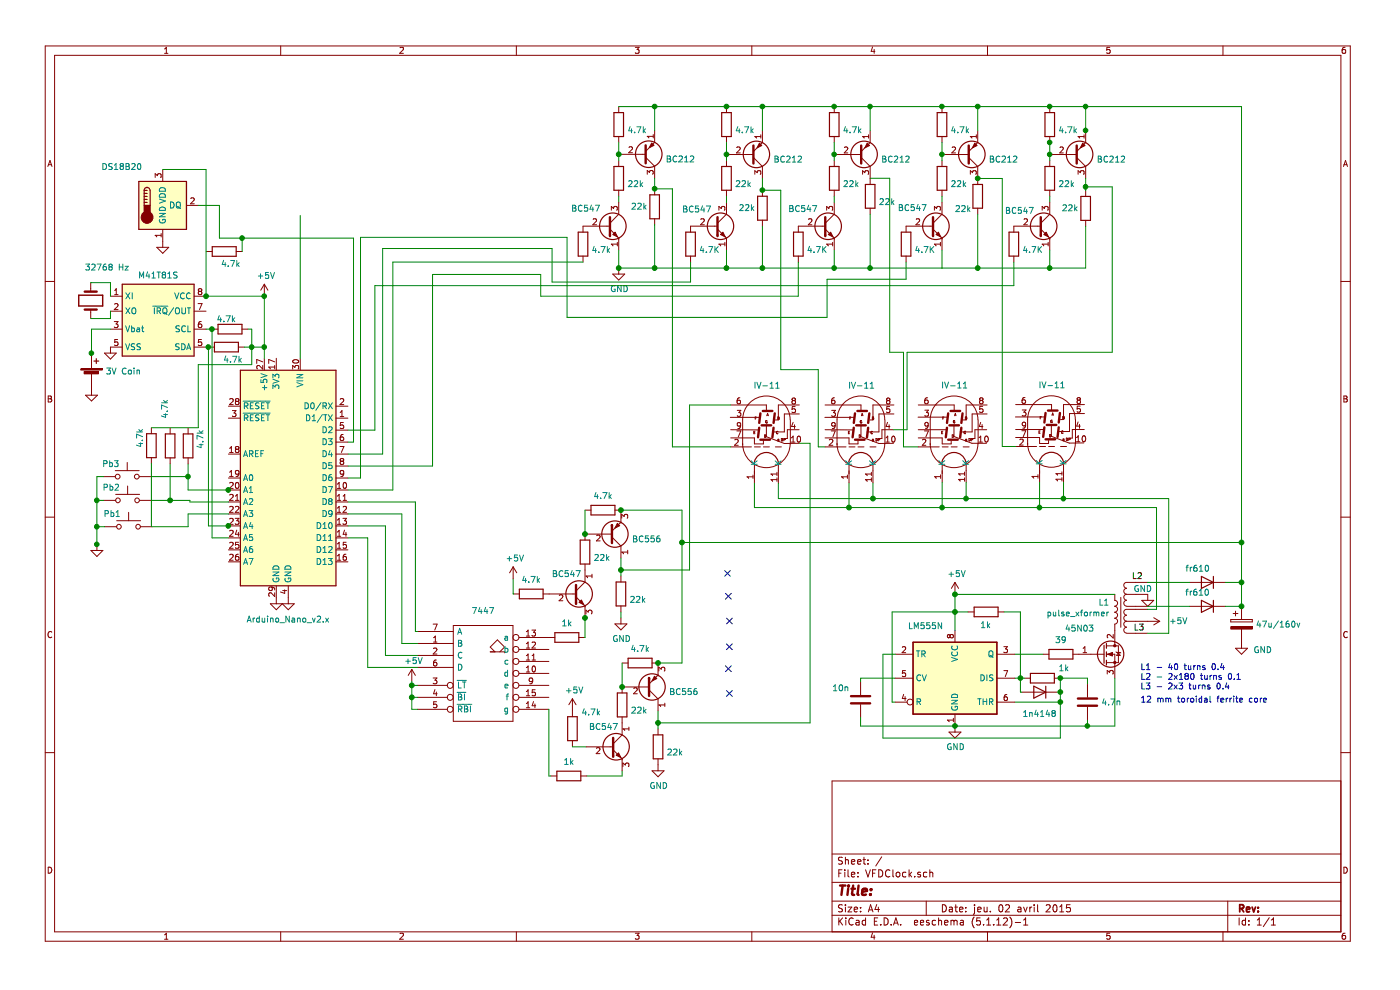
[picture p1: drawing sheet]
EESchema Schematic File Version 4
EELAYER 30 0
EELAYER END
$Descr A4 11693 8268
encoding utf-8
Sheet 1 1
Title ""
Date "jeu. 02 avril 2015"
Rev ""
Comp ""
Comment1 ""
Comment2 ""
Comment3 ""
Comment4 ""
$EndDescr
Wire Wire Line
	1924 4404 1925 4404
Connection ~ 1924 4404
Wire Wire Line
	1924 4104 1925 4104
Connection ~ 1924 4104
Wire Wire Line
	825  4559 825  4560
Connection ~ 825  4559
Wire Wire Line
	780  2961 780  2962
Connection ~ 780  2961
Wire Wire Line
	8488 2396 8488 2200
Wire Wire Line
	3149 2396 8488 2396
Wire Wire Line
	3149 3604 3149 2396
Wire Wire Line
	2924 3604 3149 3604
$Comp
L Device:R R?
U 1 1
P 8788 1500
F 0 "R?" H 8858 1546 50  0001 L CNN
F 1 "22k" H 8858 1455 50  0000 L CNN
F 2 "" V 8718 1500 50  0001 C CNN
F 3 "~" H 8788 1500 50  0001 C CNN
	1    8788 1500
	1    0    0    -1  
$EndComp
$Comp
L Device:R R?
U 1 1
P 8488 2050
F 0 "R?" H 8558 2096 50  0001 L CNN
F 1 "4.7K" H 8558 2005 50  0000 L CNN
F 2 "" V 8418 2050 50  0001 C CNN
F 3 "~" H 8488 2050 50  0001 C CNN
	1    8488 2050
	1    0    0    -1  
$EndComp
Wire Wire Line
	8788 2250 8187 2250
Wire Wire Line
	8788 2100 8788 2250
Wire Wire Line
	8788 1650 8788 1700
$Comp
L Transistor_BJT:MPSA42 Q?
U 1 1
P 8688 1900
F 0 "Q?" H 8879 1946 50  0001 L CNN
F 1 "BC547" H 8412 2031 50  0000 L CNN
F 2 "Package_TO_SOT_THT:TO-92_Inline" H 8888 1825 50  0001 L CIN
F 3 "http://www.onsemi.com/pub_link/Collateral/MPSA42-D.PDF" H 8688 1900 50  0001 L CNN
	1    8688 1900
	1    0    0    -1  
$EndComp
Wire Wire Line
	2524 3004 2524 1810
Wire Wire Line
	1281 3883 1281 4411
Wire Wire Line
	2119 2910 2119 3056
Connection ~ 2119 2910
Wire Wire Line
	2119 2760 2119 2910
Wire Wire Line
	1672 3056 2119 3056
Wire Wire Line
	1672 3583 1672 3056
$Comp
L Device:R R?
U 1 1
P 1281 3733
F 0 "R?" V 1488 3733 50  0001 C CNN
F 1 "4.7k" V 1373 3670 50  0000 C CNN
F 2 "" V 1211 3733 50  0001 C CNN
F 3 "~" H 1281 3733 50  0001 C CNN
	1    1281 3733
	-1   0    0    1   
$EndComp
Wire Wire Line
	1438 4191 1282 4191
Connection ~ 1438 4191
Wire Wire Line
	1438 3885 1438 4191
Connection ~ 1587 3993
Wire Wire Line
	1587 3993 1587 3886
$Comp
L Device:R R?
U 1 1
P 1587 3735
F 0 "R?" V 1794 3735 50  0001 C CNN
F 1 "4.7k" V 1480 3680 50  0000 C CNN
F 2 "" V 1517 3735 50  0001 C CNN
F 3 "~" H 1587 3735 50  0001 C CNN
	1    1587 3735
	-1   0    0    1   
$EndComp
$Comp
L Device:R R?
U 1 1
P 1438 3735
F 0 "R?" V 1645 3735 50  0001 C CNN
F 1 "4.7k" V 1479 3427 50  0000 C CNN
F 2 "" V 1368 3735 50  0001 C CNN
F 3 "~" H 1438 3735 50  0001 C CNN
	1    1438 3735
	-1   0    0    1   
$EndComp
Wire Wire Line
	1587 4104 1924 4104
Wire Wire Line
	1757 4404 1924 4404
Wire Wire Line
	825  4411 825  4559
$Comp
L power:GND #PWR?
U 1 1
P 825 4559
F 0 "#PWR?" H 825 4309 50  0001 C CNN
F 1 "GND" H 830 4386 50  0001 C CNN
F 2 "" H 825 4559 50  0001 C CNN
F 3 "" H 825 4559 50  0001 C CNN
	1    825  4559
	1    0    0    -1  
$EndComp
Wire Wire Line
	825  4191 825  4411
Connection ~ 825  4191
Wire Wire Line
	825  4191 882  4191
Connection ~ 825  4411
Wire Wire Line
	825  3993 825  4191
Wire Wire Line
	890  4411 825  4411
Wire Wire Line
	879  3993 825  3993
Wire Wire Line
	1587 4411 1290 4411
Wire Wire Line
	1587 4304 1587 4411
Wire Wire Line
	1924 4304 1587 4304
Wire Wire Line
	1603 4191 1438 4191
Wire Wire Line
	1603 4204 1603 4191
Wire Wire Line
	1924 4204 1603 4204
Wire Wire Line
	1587 3993 1279 3993
Wire Wire Line
	1587 4104 1587 3993
$Comp
L Switch:SW_Push SW?
U 1 1
P 1090 4411
F 0 "SW?" H 1090 4696 50  0001 C CNN
F 1 "Pb1" H 953 4520 50  0000 C CNN
F 2 "" H 1090 4611 50  0001 C CNN
F 3 "~" H 1090 4611 50  0001 C CNN
	1    1090 4411
	1    0    0    -1  
$EndComp
$Comp
L Switch:SW_Push SW?
U 1 1
P 1082 4191
F 0 "SW?" H 1082 4476 50  0001 C CNN
F 1 "Pb2" H 945 4300 50  0000 C CNN
F 2 "" H 1082 4391 50  0001 C CNN
F 3 "~" H 1082 4391 50  0001 C CNN
	1    1082 4191
	1    0    0    -1  
$EndComp
$Comp
L Switch:SW_Push SW?
U 1 1
P 1079 3993
F 0 "SW?" H 1079 4278 50  0001 C CNN
F 1 "Pb3" H 942 4102 50  0000 C CNN
F 2 "" H 1079 4193 50  0001 C CNN
F 3 "~" H 1079 4193 50  0001 C CNN
	1    1079 3993
	1    0    0    -1  
$EndComp
Wire Wire Line
	780  2760 780  2961
Wire Wire Line
	780  2760 938  2760
$Comp
L power:GND #PWR?
U 1 1
P 780 3261
F 0 "#PWR?" H 780 3011 50  0001 C CNN
F 1 "GND" H 785 3088 50  0001 C CNN
F 2 "" H 780 3261 50  0001 C CNN
F 3 "" H 780 3261 50  0001 C CNN
	1    780  3261
	1    0    0    -1  
$EndComp
$Comp
L Device:Battery_Cell BT?
U 1 1
P 780 3161
F 0 "BT?" H 898 3257 50  0001 L CNN
F 1 "3V Coin" H 898 3211 50  0000 L CNN
F 2 "" V 780 3221 50  0001 C CNN
F 3 "~" V 780 3221 50  0001 C CNN
	1    780  3161
	1    0    0    -1  
$EndComp
Wire Wire Line
	938  2671 774  2671
Wire Wire Line
	938  2610 938  2671
Wire Wire Line
	938  2371 774  2371
Wire Wire Line
	938  2485 938  2371
$Comp
L Device:Crystal Y?
U 1 1
P 774 2521
F 0 "Y?" V 728 2652 50  0001 L CNN
F 1 "32768 Hz" V 496 2470 50  0000 L CNN
F 2 "" H 774 2521 50  0001 C CNN
F 3 "~" H 774 2521 50  0001 C CNN
	1    774  2521
	0    1    1    0   
$EndComp
Wire Wire Line
	2087 2760 2119 2760
Wire Wire Line
	2057 2910 2119 2910
Connection ~ 1757 2910
$Comp
L Device:R R?
U 1 1
P 1907 2910
F 0 "R?" V 2114 2910 50  0001 C CNN
F 1 "4.7k" V 1800 2855 50  0000 C CNN
F 2 "" V 1837 2910 50  0001 C CNN
F 3 "~" H 1907 2910 50  0001 C CNN
	1    1907 2910
	0    -1   -1   0   
$EndComp
Connection ~ 1787 2760
$Comp
L Device:R R?
U 1 1
P 1937 2760
F 0 "R?" V 2144 2760 50  0001 C CNN
F 1 "4.7k" V 2018 2790 50  0000 C CNN
F 2 "" V 1867 2760 50  0001 C CNN
F 3 "~" H 1937 2760 50  0001 C CNN
	1    1937 2760
	0    -1   -1   0   
$EndComp
Wire Wire Line
	2039 2000 1850 2000
Connection ~ 2039 2000
Wire Wire Line
	2039 2111 2039 2000
$Comp
L Device:R R?
U 1 1
P 1889 2111
F 0 "R?" V 2096 2111 50  0001 C CNN
F 1 "4.7k" V 1782 2056 50  0000 C CNN
F 2 "" V 1819 2111 50  0001 C CNN
F 3 "~" H 1889 2111 50  0001 C CNN
	1    1889 2111
	0    -1   -1   0   
$EndComp
Wire Wire Line
	1850 1726 1675 1726
Wire Wire Line
	1850 2000 1850 1726
Wire Wire Line
	2970 3704 2970 2000
Wire Wire Line
	2924 3704 2970 3704
$Comp
L power:GND #PWR?
U 1 1
P 938 2910
F 0 "#PWR?" H 938 2660 50  0001 C CNN
F 1 "GND" H 943 2737 50  0001 C CNN
F 2 "" H 938 2910 50  0001 C CNN
F 3 "" H 938 2910 50  0001 C CNN
	1    938  2910
	1    0    0    -1  
$EndComp
$Comp
L power:GND #PWR?
U 1 1
P 1375 2026
F 0 "#PWR?" H 1375 1776 50  0001 C CNN
F 1 "GND" H 1380 1853 50  0001 C CNN
F 2 "" H 1375 2026 50  0001 C CNN
F 3 "" H 1375 2026 50  0001 C CNN
	1    1375 2026
	1    0    0    -1  
$EndComp
Connection ~ 1738 2485
Wire Wire Line
	1375 1426 1738 1426
Wire Wire Line
	2224 2485 1738 2485
Wire Wire Line
	1787 2760 1738 2760
Wire Wire Line
	1787 4504 1787 2760
Wire Wire Line
	1924 4504 1787 4504
Wire Wire Line
	1757 2910 1738 2910
Wire Wire Line
	1757 4404 1757 2910
$Comp
L power:GND #PWR?
U 1 1
P 2324 5004
F 0 "#PWR?" H 2324 4754 50  0001 C CNN
F 1 "GND" H 2329 4831 50  0001 C CNN
F 2 "" H 2324 5004 50  0001 C CNN
F 3 "" H 2324 5004 50  0001 C CNN
	1    2324 5004
	1    0    0    -1  
$EndComp
$Comp
L power:GND #PWR?
U 1 1
P 2424 5004
F 0 "#PWR?" H 2424 4754 50  0001 C CNN
F 1 "GND" H 2429 4831 50  0001 C CNN
F 2 "" H 2424 5004 50  0001 C CNN
F 3 "" H 2424 5004 50  0001 C CNN
	1    2424 5004
	1    0    0    -1  
$EndComp
Wire Wire Line
	7587 2343 7587 2200
Wire Wire Line
	6927 2343 7587 2343
Wire Wire Line
	6927 2661 6927 2343
Wire Wire Line
	4754 2661 6927 2661
Wire Wire Line
	4754 1992 4754 2661
Wire Wire Line
	3028 1992 4754 1992
Wire Wire Line
	3028 4004 3028 1992
Wire Wire Line
	2924 4004 3028 4004
Wire Wire Line
	6687 2484 6687 2200
Wire Wire Line
	4534 2484 6687 2484
Wire Wire Line
	4534 2303 4534 2484
Wire Wire Line
	3631 2303 4534 2303
Wire Wire Line
	3631 3904 3631 2303
Wire Wire Line
	2925 3904 3631 3904
Wire Wire Line
	5787 2367 5787 2200
Wire Wire Line
	4630 2367 5787 2367
Wire Wire Line
	4630 2086 4630 2367
Wire Wire Line
	3213 2086 4630 2086
Wire Wire Line
	3213 3804 3213 2086
Wire Wire Line
	2925 3804 3213 3804
Wire Wire Line
	3298 2200 4887 2200
Wire Wire Line
	3298 4104 3298 2200
Wire Wire Line
	2925 4104 3298 4104
Wire Wire Line
	2925 4504 3088 4504
Wire Wire Line
	2924 4404 3237 4404
$Comp
L Timer_RTC:M41T81S U?
U 1 1
P 1338 2685
F 0 "U?" H 1338 3152 50  0001 C CNN
F 1 "M41T81S" H 1338 3061 50  0000 C CNN
F 2 "Package_DFN_QFN:QFN-16-1EP_3x3mm_P0.5mm_EP1.8x1.8mm" H 1338 1985 50  0001 C CNN
F 3 "http://www.st.com/resource/en/datasheet/m41t62.pdf" H 1338 2685 50  0001 C CNN
	1    1338 2685
	1    0    0    -1  
$EndComp
$Comp
L Sensor_Temperature:DS18B20 U?
U 1 1
P 1375 1726
F 0 "U?" H 1145 1772 50  0001 R CNN
F 1 "DS18B20" H 1206 2050 50  0000 R CNN
F 2 "Package_TO_SOT_THT:TO-92_Inline" H 375 1476 50  0001 C CNN
F 3 "http://datasheets.maximintegrated.com/en/ds/DS18B20.pdf" H 1225 1976 50  0001 C CNN
	1    1375 1726
	1    0    0    -1  
$EndComp
Connection ~ 8187 900 
Wire Wire Line
	8187 900  8788 900 
Wire Wire Line
	5205 4773 5205 4823
Connection ~ 5205 4773
Connection ~ 5205 4273
$Comp
L Device:R R?
U 1 1
P 7587 2050
F 0 "R?" H 7657 2096 50  0001 L CNN
F 1 "4.7K" H 7657 2005 50  0000 L CNN
F 2 "" V 7517 2050 50  0001 C CNN
F 3 "~" H 7587 2050 50  0001 C CNN
	1    7587 2050
	1    0    0    -1  
$EndComp
$Comp
L Device:R R?
U 1 1
P 6687 2050
F 0 "R?" H 6757 2096 50  0001 L CNN
F 1 "4.7K" H 6757 2005 50  0000 L CNN
F 2 "" V 6617 2050 50  0001 C CNN
F 3 "~" H 6687 2050 50  0001 C CNN
	1    6687 2050
	1    0    0    -1  
$EndComp
Wire Wire Line
	5205 5123 5205 5173
Wire Wire Line
	5205 4673 5205 4773
Connection ~ 4905 4473
Wire Wire Line
	4905 4273 4905 4473
$Comp
L Device:R R?
U 1 1
P 5055 4273
F 0 "R?" V 5262 4273 50  0001 C CNN
F 1 "4.7k" V 5171 4273 50  0000 C CNN
F 2 "" V 4985 4273 50  0001 C CNN
F 3 "~" H 5055 4273 50  0001 C CNN
	1    5055 4273
	0    -1   -1   0   
$EndComp
$Comp
L Device:R R?
U 1 1
P 5205 4973
F 0 "R?" H 5275 5019 50  0001 L CNN
F 1 "22k" H 5275 4928 50  0000 L CNN
F 2 "" V 5135 4973 50  0001 C CNN
F 3 "~" H 5205 4973 50  0001 C CNN
	1    5205 4973
	1    0    0    -1  
$EndComp
$Comp
L Device:R R?
U 1 1
P 4905 4623
F 0 "R?" H 4975 4669 50  0001 L CNN
F 1 "22k" H 4975 4578 50  0000 L CNN
F 2 "" V 4835 4623 50  0001 C CNN
F 3 "~" H 4905 4623 50  0001 C CNN
	1    4905 4623
	1    0    0    -1  
$EndComp
$Comp
L Transistor_BJT:BC546 Q?
U 1 1
P 4805 4973
F 0 "Q?" H 4996 5019 50  0001 L CNN
F 1 "BC547" H 4626 5142 50  0000 L CNN
F 2 "Package_TO_SOT_THT:TO-92_Inline" H 5005 4898 50  0001 L CIN
F 3 "https://www.onsemi.com/pub/Collateral/BC550-D.pdf" H 4805 4973 50  0001 L CNN
	1    4805 4973
	1    0    0    -1  
$EndComp
$Comp
L Transistor_BJT:BC556 Q?
U 1 1
P 5105 4473
F 0 "Q?" H 5296 4427 50  0001 L CNN
F 1 "BC556" H 5296 4518 50  0000 L CNN
F 2 "Package_TO_SOT_THT:TO-92_Inline" H 5305 4398 50  0001 L CIN
F 3 "https://www.onsemi.com/pub/Collateral/BC556BTA-D.pdf" H 5105 4473 50  0001 L CNN
	1    5105 4473
	1    0    0    1   
$EndComp
$Comp
L Device:R R?
U 1 1
P 5787 2050
F 0 "R?" H 5857 2096 50  0001 L CNN
F 1 "4.7K" H 5857 2005 50  0000 L CNN
F 2 "" V 5717 2050 50  0001 C CNN
F 3 "~" H 5787 2050 50  0001 C CNN
	1    5787 2050
	1    0    0    -1  
$EndComp
$Comp
L Device:R R?
U 1 1
P 4887 2050
F 0 "R?" H 4957 2096 50  0001 L CNN
F 1 "4.7k" H 4957 2005 50  0000 L CNN
F 2 "" V 4817 2050 50  0001 C CNN
F 3 "~" H 4887 2050 50  0001 C CNN
	1    4887 2050
	1    0    0    -1  
$EndComp
Connection ~ 6987 2250
Wire Wire Line
	6987 2100 6987 2250
Connection ~ 6087 2250
Wire Wire Line
	6087 2100 6087 2250
Connection ~ 5187 2250
Wire Wire Line
	5187 2100 5187 2250
Wire Wire Line
	7887 2250 7287 2250
Connection ~ 7887 900 
Connection ~ 7287 900 
Wire Wire Line
	7287 900  7887 900 
Connection ~ 6987 900 
Connection ~ 6387 900 
Wire Wire Line
	6387 900  6987 900 
Connection ~ 6087 900 
Connection ~ 5487 900 
Wire Wire Line
	5487 900  6087 900 
$Comp
L Device:R R?
U 1 1
P 8187 1650
F 0 "R?" H 8257 1696 50  0001 L CNN
F 1 "22k" H 7993 1547 50  0000 L CNN
F 2 "" V 8117 1650 50  0001 C CNN
F 3 "~" H 8187 1650 50  0001 C CNN
	1    8187 1650
	1    0    0    -1  
$EndComp
Wire Wire Line
	7887 1650 7887 1700
Wire Wire Line
	8187 900  8187 1100
Wire Wire Line
	7887 900  8187 900 
Wire Wire Line
	7887 1300 7887 1350
Connection ~ 7887 1300
Wire Wire Line
	7887 1200 7887 1300
$Comp
L Transistor_BJT:MPSA92 Q?
U 1 1
P 8087 1300
F 0 "Q?" H 8278 1254 50  0001 L CNN
F 1 "BC212" H 8278 1345 50  0000 L CNN
F 2 "Package_TO_SOT_THT:TO-92_Inline" H 8287 1225 50  0001 L CIN
F 3 "http://www.onsemi.com/pub_link/Collateral/MPSA92-D.PDF" H 8087 1300 50  0001 L CNN
	1    8087 1300
	1    0    0    1   
$EndComp
$Comp
L Device:R R?
U 1 1
P 7887 1050
F 0 "R?" H 7957 1096 50  0001 L CNN
F 1 "4.7k" H 7957 1005 50  0000 L CNN
F 2 "" V 7817 1050 50  0001 C CNN
F 3 "~" H 7887 1050 50  0001 C CNN
	1    7887 1050
	1    0    0    -1  
$EndComp
$Comp
L Device:R R?
U 1 1
P 7887 1500
F 0 "R?" H 7957 1546 50  0001 L CNN
F 1 "22k" H 7957 1455 50  0000 L CNN
F 2 "" V 7817 1500 50  0001 C CNN
F 3 "~" H 7887 1500 50  0001 C CNN
	1    7887 1500
	1    0    0    -1  
$EndComp
$Comp
L Transistor_BJT:MPSA42 Q?
U 1 1
P 7787 1900
F 0 "Q?" H 7978 1946 50  0001 L CNN
F 1 "BC547" H 7517 2055 50  0000 L CNN
F 2 "Package_TO_SOT_THT:TO-92_Inline" H 7987 1825 50  0001 L CIN
F 3 "http://www.onsemi.com/pub_link/Collateral/MPSA42-D.PDF" H 7787 1900 50  0001 L CNN
	1    7787 1900
	1    0    0    -1  
$EndComp
$Comp
L Device:R R?
U 1 1
P 7287 1650
F 0 "R?" H 7357 1696 50  0001 L CNN
F 1 "22k" H 7357 1605 50  0000 L CNN
F 2 "" V 7217 1650 50  0001 C CNN
F 3 "~" H 7287 1650 50  0001 C CNN
	1    7287 1650
	1    0    0    -1  
$EndComp
Wire Wire Line
	6987 1650 6987 1700
Wire Wire Line
	7287 900  7287 1100
Wire Wire Line
	6987 900  7287 900 
Wire Wire Line
	6987 1300 6987 1350
Connection ~ 6987 1300
Wire Wire Line
	6987 1200 6987 1300
$Comp
L Transistor_BJT:MPSA92 Q?
U 1 1
P 7187 1300
F 0 "Q?" H 7378 1254 50  0001 L CNN
F 1 "BC212" H 7378 1345 50  0000 L CNN
F 2 "Package_TO_SOT_THT:TO-92_Inline" H 7387 1225 50  0001 L CIN
F 3 "http://www.onsemi.com/pub_link/Collateral/MPSA92-D.PDF" H 7187 1300 50  0001 L CNN
	1    7187 1300
	1    0    0    1   
$EndComp
$Comp
L Device:R R?
U 1 1
P 6987 1050
F 0 "R?" H 7057 1096 50  0001 L CNN
F 1 "4.7k" H 7057 1005 50  0000 L CNN
F 2 "" V 6917 1050 50  0001 C CNN
F 3 "~" H 6987 1050 50  0001 C CNN
	1    6987 1050
	1    0    0    -1  
$EndComp
$Comp
L Device:R R?
U 1 1
P 6987 1500
F 0 "R?" H 7057 1546 50  0001 L CNN
F 1 "22k" H 7057 1455 50  0000 L CNN
F 2 "" V 6917 1500 50  0001 C CNN
F 3 "~" H 6987 1500 50  0001 C CNN
	1    6987 1500
	1    0    0    -1  
$EndComp
$Comp
L Transistor_BJT:MPSA42 Q?
U 1 1
P 6887 1900
F 0 "Q?" H 7078 1946 50  0001 L CNN
F 1 "BC547" H 6602 2047 50  0000 L CNN
F 2 "Package_TO_SOT_THT:TO-92_Inline" H 7087 1825 50  0001 L CIN
F 3 "http://www.onsemi.com/pub_link/Collateral/MPSA42-D.PDF" H 6887 1900 50  0001 L CNN
	1    6887 1900
	1    0    0    -1  
$EndComp
Wire Wire Line
	6087 1650 6087 1700
Wire Wire Line
	6387 900  6387 1100
Wire Wire Line
	6087 900  6387 900 
Wire Wire Line
	6087 1300 6087 1350
Connection ~ 6087 1300
Wire Wire Line
	6087 1200 6087 1300
$Comp
L Transistor_BJT:MPSA92 Q?
U 1 1
P 6287 1300
F 0 "Q?" H 6478 1254 50  0001 L CNN
F 1 "BC212" H 6478 1345 50  0000 L CNN
F 2 "Package_TO_SOT_THT:TO-92_Inline" H 6487 1225 50  0001 L CIN
F 3 "http://www.onsemi.com/pub_link/Collateral/MPSA92-D.PDF" H 6287 1300 50  0001 L CNN
	1    6287 1300
	1    0    0    1   
$EndComp
$Comp
L Device:R R?
U 1 1
P 6087 1050
F 0 "R?" H 6157 1096 50  0001 L CNN
F 1 "4.7k" H 6157 1005 50  0000 L CNN
F 2 "" V 6017 1050 50  0001 C CNN
F 3 "~" H 6087 1050 50  0001 C CNN
	1    6087 1050
	1    0    0    -1  
$EndComp
$Comp
L Device:R R?
U 1 1
P 6087 1500
F 0 "R?" H 6157 1546 50  0001 L CNN
F 1 "22k" H 6157 1455 50  0000 L CNN
F 2 "" V 6017 1500 50  0001 C CNN
F 3 "~" H 6087 1500 50  0001 C CNN
	1    6087 1500
	1    0    0    -1  
$EndComp
$Comp
L Transistor_BJT:MPSA42 Q?
U 1 1
P 5987 1900
F 0 "Q?" H 6178 1946 50  0001 L CNN
F 1 "BC547" H 5715 2043 50  0000 L CNN
F 2 "Package_TO_SOT_THT:TO-92_Inline" H 6187 1825 50  0001 L CIN
F 3 "http://www.onsemi.com/pub_link/Collateral/MPSA42-D.PDF" H 5987 1900 50  0001 L CNN
	1    5987 1900
	1    0    0    -1  
$EndComp
$Comp
L power:GND #PWR?
U 1 1
P 5187 2250
F 0 "#PWR?" H 5187 2000 50  0001 C CNN
F 1 "GND" H 5192 2077 50  0000 C CNN
F 2 "" H 5187 2250 50  0001 C CNN
F 3 "" H 5187 2250 50  0001 C CNN
	1    5187 2250
	1    0    0    -1  
$EndComp
Wire Wire Line
	5187 1650 5187 1700
Wire Wire Line
	5487 900  5487 1099
Wire Wire Line
	5187 900  5487 900 
Wire Wire Line
	5187 1299 5187 1350
Connection ~ 5187 1299
Wire Wire Line
	5187 1200 5187 1299
$Comp
L Transistor_BJT:MPSA92 Q?
U 1 1
P 5387 1299
F 0 "Q?" H 5578 1253 50  0001 L CNN
F 1 "BC212" H 5578 1344 50  0000 L CNN
F 2 "Package_TO_SOT_THT:TO-92_Inline" H 5587 1224 50  0001 L CIN
F 3 "http://www.onsemi.com/pub_link/Collateral/MPSA92-D.PDF" H 5387 1299 50  0001 L CNN
	1    5387 1299
	1    0    0    1   
$EndComp
$Comp
L Device:R R?
U 1 1
P 5187 1050
F 0 "R?" H 5257 1096 50  0001 L CNN
F 1 "4.7k" H 5257 1005 50  0000 L CNN
F 2 "" V 5117 1050 50  0001 C CNN
F 3 "~" H 5187 1050 50  0001 C CNN
	1    5187 1050
	1    0    0    -1  
$EndComp
$Comp
L Device:R R?
U 1 1
P 5187 1500
F 0 "R?" H 5257 1546 50  0001 L CNN
F 1 "22k" H 5257 1455 50  0000 L CNN
F 2 "" V 5117 1500 50  0001 C CNN
F 3 "~" H 5187 1500 50  0001 C CNN
	1    5187 1500
	1    0    0    -1  
$EndComp
$Comp
L Transistor_BJT:MPSA42 Q?
U 1 1
P 5087 1900
F 0 "Q?" H 5278 1946 50  0001 L CNN
F 1 "BC547" H 4787 2050 50  0000 L CNN
F 2 "Package_TO_SOT_THT:TO-92_Inline" H 5287 1825 50  0001 L CIN
F 3 "http://www.onsemi.com/pub_link/Collateral/MPSA42-D.PDF" H 5087 1900 50  0001 L CNN
	1    5087 1900
	1    0    0    -1  
$EndComp
$Comp
L MCU_Module:Arduino_Nano_v2.x A?
U 1 1
P 2424 4004
F 0 "A?" H 2424 2915 50  0001 C CNN
F 1 "Arduino_Nano_v2.x" H 2424 2824 50  0000 C CNN
F 2 "Module:Arduino_Nano" H 2424 4004 50  0001 C CIN
F 3 "https://www.arduino.cc/en/uploads/Main/ArduinoNanoManual23.pdf" H 2424 4004 50  0001 C CNN
	1    2424 4004
	-1   0    0    -1  
$EndComp
Wire Wire Line
	1281 3583 1672 3583
Wire Wire Line
	2039 2000 2970 2000
Wire Wire Line
	1738 1426 1738 2485
Wire Wire Line
	2119 2910 2224 2910
Wire Wire Line
	2224 2485 2224 2910
Connection ~ 2224 2910
Wire Wire Line
	2224 2910 2224 3003
Wire Wire Line
	3503 5587 3088 5587
Wire Wire Line
	3088 4504 3088 5587
Wire Wire Line
	3237 5487 3503 5487
Wire Wire Line
	3237 4404 3237 5487
Wire Wire Line
	3374 4304 3374 5387
Wire Wire Line
	3374 5387 3503 5387
Wire Wire Line
	2924 4304 3374 4304
Wire Wire Line
	3487 4204 3487 5287
Wire Wire Line
	3487 5287 3503 5287
Wire Wire Line
	2924 4204 3487 4204
$Comp
L Transistor_BJT:MPSA92 Q?
U 1 1
P 8988 1300
F 0 "Q?" H 9179 1254 50  0001 L CNN
F 1 "BC212" H 9179 1345 50  0000 L CNN
F 2 "Package_TO_SOT_THT:TO-92_Inline" H 9188 1225 50  0001 L CIN
F 3 "http://www.onsemi.com/pub_link/Collateral/MPSA92-D.PDF" H 8988 1300 50  0001 L CNN
	1    8988 1300
	1    0    0    1   
$EndComp
$Comp
L Device:R R?
U 1 1
P 8788 1050
F 0 "R?" H 8858 1096 50  0001 L CNN
F 1 "4.7k" H 8858 1005 50  0000 L CNN
F 2 "" V 8718 1050 50  0001 C CNN
F 3 "~" H 8788 1050 50  0001 C CNN
	1    8788 1050
	1    0    0    -1  
$EndComp
Wire Wire Line
	8788 1197 8788 1200
Connection ~ 8788 900 
Wire Wire Line
	8788 900  9088 900 
Connection ~ 8788 1200
Wire Wire Line
	8788 1200 8788 1300
Connection ~ 8788 1300
Wire Wire Line
	8788 1300 8788 1350
Wire Wire Line
	9088 1101 9088 1100
Connection ~ 9088 900 
Wire Wire Line
	9088 900  10391 900 
Connection ~ 9088 1100
Wire Wire Line
	9088 1100 9088 900 
Wire Wire Line
	8187 1800 8187 2250
Connection ~ 8187 2250
Wire Wire Line
	8187 2250 7888 2250
Wire Wire Line
	7287 1800 7287 2250
Connection ~ 7287 2250
Wire Wire Line
	7287 2250 6987 2250
Wire Wire Line
	7887 2100 7887 2250
$Comp
L Device:R R?
U 1 1
P 4753 5337
F 0 "R?" V 4960 5337 50  0001 C CNN
F 1 "1k" V 4869 5337 50  0000 C CNN
F 2 "" V 4683 5337 50  0001 C CNN
F 3 "~" H 4753 5337 50  0001 C CNN
	1    4753 5337
	0    -1   -1   0   
$EndComp
Wire Wire Line
	4905 5172 4905 5173
Wire Wire Line
	4905 5337 4903 5337
Connection ~ 4905 5173
Wire Wire Line
	4905 5173 4905 5337
$Comp
L Device:R R?
U 1 1
P 4455 4973
F 0 "R?" V 4662 4973 50  0001 C CNN
F 1 "4.7k" V 4571 4973 50  0000 C CNN
F 2 "" V 4385 4973 50  0001 C CNN
F 3 "~" H 4455 4973 50  0001 C CNN
	1    4455 4973
	0    -1   -1   0   
$EndComp
$Comp
L power:GND #PWR?
U 1 1
P 5205 5173
F 0 "#PWR?" H 5205 4923 50  0001 C CNN
F 1 "GND" H 5210 5000 50  0000 C CNN
F 2 "" H 5205 5173 50  0001 C CNN
F 3 "" H 5205 5173 50  0001 C CNN
	1    5205 5173
	1    0    0    -1  
$EndComp
$Comp
L Valve:VFD7segment U?
U 1 1
P 6421 3594
F 0 "U?" H 6696 3794 50  0001 C CNN
F 1 "IV-11" H 6310 3959 50  0000 L CNN
F 2 "" H 6421 3469 50  0001 C CNN
F 3 "" H 6421 3469 50  0001 C CNN
	1    6421 3594
	1    0    0    -1  
$EndComp
$Comp
L Device:R R?
U 1 1
P 5487 1737
F 0 "R?" H 5557 1783 50  0001 L CNN
F 1 "22k" H 5286 1741 50  0000 L CNN
F 2 "" V 5417 1737 50  0001 C CNN
F 3 "~" H 5487 1737 50  0001 C CNN
	1    5487 1737
	1    0    0    -1  
$EndComp
Wire Wire Line
	5635 1587 5635 3744
Wire Wire Line
	5635 3744 6121 3744
Wire Wire Line
	5487 1499 5487 1587
Wire Wire Line
	5487 1887 5487 2250
Wire Wire Line
	5187 2250 5487 2250
Connection ~ 5487 2250
Wire Wire Line
	5487 2250 6087 2250
Wire Wire Line
	5635 1587 5487 1587
Connection ~ 5487 1587
Wire Wire Line
	5515 6050 5515 6100
Connection ~ 5515 6050
Connection ~ 5515 5550
Wire Wire Line
	5515 5950 5515 6050
Connection ~ 5215 5750
Wire Wire Line
	5215 5550 5215 5750
$Comp
L Device:R R?
U 1 1
P 5365 5550
F 0 "R?" V 5572 5550 50  0001 C CNN
F 1 "4.7k" V 5481 5550 50  0000 C CNN
F 2 "" V 5295 5550 50  0001 C CNN
F 3 "~" H 5365 5550 50  0001 C CNN
	1    5365 5550
	0    -1   -1   0   
$EndComp
$Comp
L Device:R R?
U 1 1
P 5515 6250
F 0 "R?" H 5585 6296 50  0001 L CNN
F 1 "22k" H 5585 6205 50  0000 L CNN
F 2 "" V 5445 6250 50  0001 C CNN
F 3 "~" H 5515 6250 50  0001 C CNN
	1    5515 6250
	1    0    0    -1  
$EndComp
$Comp
L Device:R R?
U 1 1
P 5215 5900
F 0 "R?" H 5285 5946 50  0001 L CNN
F 1 "22k" H 5285 5855 50  0000 L CNN
F 2 "" V 5145 5900 50  0001 C CNN
F 3 "~" H 5215 5900 50  0001 C CNN
	1    5215 5900
	1    0    0    -1  
$EndComp
$Comp
L Transistor_BJT:BC546 Q?
U 1 1
P 5115 6250
F 0 "Q?" H 5306 6296 50  0001 L CNN
F 1 "BC547" H 4936 6419 50  0000 L CNN
F 2 "Package_TO_SOT_THT:TO-92_Inline" H 5315 6175 50  0001 L CIN
F 3 "https://www.onsemi.com/pub/Collateral/BC550-D.pdf" H 5115 6250 50  0001 L CNN
	1    5115 6250
	1    0    0    -1  
$EndComp
$Comp
L Transistor_BJT:BC556 Q?
U 1 1
P 5415 5750
F 0 "Q?" H 5606 5704 50  0001 L CNN
F 1 "BC556" H 5606 5795 50  0000 L CNN
F 2 "Package_TO_SOT_THT:TO-92_Inline" H 5615 5675 50  0001 L CIN
F 3 "https://www.onsemi.com/pub/Collateral/BC556BTA-D.pdf" H 5415 5750 50  0001 L CNN
	1    5415 5750
	1    0    0    1   
$EndComp
$Comp
L power:GND #PWR?
U 1 1
P 5515 6401
F 0 "#PWR?" H 5515 6151 50  0001 C CNN
F 1 "GND" H 5520 6228 50  0000 C CNN
F 2 "" H 5515 6401 50  0001 C CNN
F 3 "" H 5515 6401 50  0001 C CNN
	1    5515 6401
	1    0    0    -1  
$EndComp
$Comp
L Device:R R?
U 1 1
P 4770 6494
F 0 "R?" V 4977 6494 50  0001 C CNN
F 1 "1k" V 4886 6494 50  0000 C CNN
F 2 "" V 4700 6494 50  0001 C CNN
F 3 "~" H 4770 6494 50  0001 C CNN
	1    4770 6494
	0    -1   -1   0   
$EndComp
$Comp
L 74xx_IEEE:7447 U?
U 1 1
P 4053 5637
F 0 "U?" H 4053 6253 50  0001 C CNN
F 1 "7447" H 4053 6162 50  0000 C CNN
F 2 "" H 4053 5637 50  0001 C CNN
F 3 "" H 4053 5637 50  0001 C CNN
	1    4053 5637
	1    0    0    -1  
$EndComp
Wire Wire Line
	4603 5937 4603 6494
Wire Wire Line
	4603 6494 4620 6494
Wire Wire Line
	4920 6494 5215 6494
Wire Wire Line
	5215 6494 5215 6450
Wire Wire Line
	4915 6250 4800 6250
$Comp
L Device:R R?
U 1 1
P 4800 6099
F 0 "R?" H 4870 6145 50  0001 L CNN
F 1 "4.7k" H 4873 6238 50  0000 L CNN
F 2 "" V 4730 6099 50  0001 C CNN
F 3 "~" H 4800 6099 50  0001 C CNN
	1    4800 6099
	1    0    0    -1  
$EndComp
$Comp
L power:+5V #PWR?
U 1 1
P 4304 4846
F 0 "#PWR?" H 4304 4696 50  0001 C CNN
F 1 "+5V" H 4319 5019 50  0000 C CNN
F 2 "" H 4304 4846 50  0001 C CNN
F 3 "" H 4304 4846 50  0001 C CNN
	1    4304 4846
	1    0    0    -1  
$EndComp
Wire Wire Line
	4304 4846 4304 4973
Wire Wire Line
	4304 4973 4305 4973
$Comp
L power:+5V #PWR?
U 1 1
P 4800 5949
F 0 "#PWR?" H 4800 5799 50  0001 C CNN
F 1 "+5V" H 4815 6122 50  0000 C CNN
F 2 "" H 4800 5949 50  0001 C CNN
F 3 "" H 4800 5949 50  0001 C CNN
	1    4800 5949
	1    0    0    -1  
$EndComp
Wire Wire Line
	6121 3394 5778 3394
Wire Wire Line
	5778 3394 5778 4773
Wire Wire Line
	5205 4773 5778 4773
Wire Wire Line
	6692 3714 6785 3714
Wire Wire Line
	6785 3714 6785 6050
Wire Wire Line
	5515 6050 6785 6050
$Comp
L Valve:VFD7segment U?
U 1 1
P 7211 3594
F 0 "U?" H 7486 3794 50  0001 C CNN
F 1 "IV-11" H 7100 3959 50  0000 L CNN
F 2 "" H 7211 3469 50  0001 C CNN
F 3 "" H 7211 3469 50  0001 C CNN
	1    7211 3594
	1    0    0    -1  
$EndComp
$Comp
L Valve:VFD7segment U?
U 1 1
P 7989 3593
F 0 "U?" H 8264 3793 50  0001 C CNN
F 1 "IV-11" H 7878 3958 50  0000 L CNN
F 2 "" H 7989 3468 50  0001 C CNN
F 3 "" H 7989 3468 50  0001 C CNN
	1    7989 3593
	1    0    0    -1  
$EndComp
$Comp
L Valve:VFD7segment U?
U 1 1
P 8803 3591
F 0 "U?" H 9078 3791 50  0001 C CNN
F 1 "IV-11" H 8692 3956 50  0000 L CNN
F 2 "" H 8803 3466 50  0001 C CNN
F 3 "" H 8803 3466 50  0001 C CNN
	1    8803 3591
	1    0    0    -1  
$EndComp
Wire Wire Line
	6387 1600 6540 1600
Wire Wire Line
	6540 3099 6854 3099
Wire Wire Line
	6854 3744 6911 3744
Wire Wire Line
	6387 1500 6387 1599
$Comp
L Device:R R?
U 1 1
P 6387 1749
F 0 "R?" H 6457 1795 50  0001 L CNN
F 1 "22k" H 6186 1753 50  0000 L CNN
F 2 "" V 6317 1749 50  0001 C CNN
F 3 "~" H 6387 1749 50  0001 C CNN
	1    6387 1749
	1    0    0    -1  
$EndComp
Wire Wire Line
	6087 2250 6387 2250
Connection ~ 6387 1599
Wire Wire Line
	6387 1599 6387 1600
Wire Wire Line
	6387 1899 6387 2250
Connection ~ 6387 2250
Wire Wire Line
	6387 2250 6987 2250
Wire Wire Line
	6540 1600 6540 3099
Wire Wire Line
	6854 3099 6854 3744
Connection ~ 8788 2250
Wire Wire Line
	9088 1500 9088 1571
$Comp
L Device:R R?
U 1 1
P 9088 1751
F 0 "R?" H 9158 1797 50  0001 L CNN
F 1 "22k" H 8887 1755 50  0000 L CNN
F 2 "" V 9018 1751 50  0001 C CNN
F 3 "~" H 9088 1751 50  0001 C CNN
	1    9088 1751
	1    0    0    -1  
$EndComp
Wire Wire Line
	8788 2250 9088 2250
Wire Wire Line
	9088 1901 9088 2250
Wire Wire Line
	7485 3601 7596 3601
Wire Wire Line
	7596 3601 7596 2954
Wire Wire Line
	7596 2954 9310 2954
Wire Wire Line
	9310 2954 9310 1571
Wire Wire Line
	9310 1571 9088 1571
Connection ~ 9088 1571
Wire Wire Line
	9088 1571 9088 1601
Wire Wire Line
	8503 3741 8391 3741
Wire Wire Line
	8391 3741 8391 1500
Wire Wire Line
	8391 1500 8187 1500
Connection ~ 8187 1500
Wire Wire Line
	7689 3743 7566 3743
Wire Wire Line
	7566 3743 7566 2954
Wire Wire Line
	7566 2954 7451 2954
Wire Wire Line
	7451 2954 7451 1499
Wire Wire Line
	7287 1499 7451 1499
$Comp
L Timer:LM555xN U?
U 1 1
P 7996 5676
F 0 "U?" H 7996 6257 50  0001 C CNN
F 1 "LM555N" H 7751 6113 50  0000 C CNN
F 2 "Package_DIP:DIP-8_W7.62mm" H 8646 5276 50  0001 C CNN
F 3 "http://www.ti.com/lit/ds/symlink/lm555.pdf" H 8846 5276 50  0001 C CNN
	1    7996 5676
	1    0    0    -1  
$EndComp
$Comp
L Transistor_FET:IRF540N Q?
U 1 1
P 9232 5476
F 0 "Q?" H 9436 5522 50  0001 L CNN
F 1 "45N03" H 8913 5693 50  0000 L CNN
F 2 "Package_TO_SOT_THT:TO-220-3_Vertical" H 9482 5401 50  0001 L CIN
F 3 "http://www.irf.com/product-info/datasheets/data/irf540n.pdf" H 9232 5476 50  0001 L CNN
	1    9232 5476
	1    0    0    -1  
$EndComp
$Comp
L Device:R R?
U 1 1
P 8257 5123
F 0 "R?" V 8464 5123 50  0001 C CNN
F 1 "1k" V 8144 5127 50  0000 C CNN
F 2 "" V 8187 5123 50  0001 C CNN
F 3 "~" H 8257 5123 50  0001 C CNN
	1    8257 5123
	0    -1   -1   0   
$EndComp
$Comp
L Simulation_SPICE:DIODE D?
U 1 1
P 8705 5793
F 0 "D?" H 8705 5576 50  0001 C CNN
F 1 "1n4148" H 8703 5977 50  0000 C CNN
F 2 "" H 8705 5793 50  0001 C CNN
F 3 "~" H 8705 5793 50  0001 C CNN
F 4 "Y" H 8705 5793 50  0001 L CNN "Spice_Netlist_Enabled"
F 5 "D" H 8705 5793 50  0001 L CNN "Spice_Primitive"
	1    8705 5793
	1    0    0    1   
$EndComp
$Comp
L Device:R R?
U 1 1
P 8727 5676
F 0 "R?" V 8934 5676 50  0001 C CNN
F 1 "1k" V 8807 5497 50  0000 C CNN
F 2 "" V 8657 5676 50  0001 C CNN
F 3 "~" H 8727 5676 50  0001 C CNN
	1    8727 5676
	0    -1   -1   0   
$EndComp
Wire Wire Line
	8496 5676 8543 5676
Wire Wire Line
	8496 5876 8877 5876
Wire Wire Line
	8877 5876 8877 5793
Wire Wire Line
	8543 5676 8543 5123
Wire Wire Line
	8543 5123 8407 5123
Connection ~ 8543 5676
Wire Wire Line
	8543 5676 8576 5676
Wire Wire Line
	8107 5123 7996 5123
Wire Wire Line
	7996 5123 7996 5276
$Comp
L Device:R R?
U 1 1
P 8882 5476
F 0 "R?" V 9089 5476 50  0001 C CNN
F 1 "39" V 8998 5476 50  0000 C CNN
F 2 "" V 8812 5476 50  0001 C CNN
F 3 "~" H 8882 5476 50  0001 C CNN
	1    8882 5476
	0    -1   -1   0   
$EndComp
Wire Wire Line
	8496 5476 8731 5476
Wire Wire Line
	7496 5876 7471 5876
Wire Wire Line
	7471 5876 7471 5123
Wire Wire Line
	7471 5123 7996 5123
Connection ~ 7996 5123
Wire Wire Line
	8555 5793 8543 5793
Wire Wire Line
	8543 5793 8543 5676
Wire Wire Line
	8856 5793 8877 5793
Connection ~ 8877 5793
Wire Wire Line
	8877 5793 8877 5676
Wire Wire Line
	7394 5476 7394 6176
Wire Wire Line
	7394 6176 8877 6176
Wire Wire Line
	8877 6176 8877 5876
Connection ~ 8877 5876
$Comp
L Device:C C?
U 1 1
P 9103 5876
F 0 "C?" H 9218 5922 50  0001 L CNN
F 1 "4.7n" H 9218 5876 50  0000 L CNN
F 2 "" H 9141 5726 50  0001 C CNN
F 3 "~" H 9103 5876 50  0001 C CNN
	1    9103 5876
	1    0    0    -1  
$EndComp
Wire Wire Line
	7996 6076 9103 6076
Wire Wire Line
	9103 6076 9103 6026
Wire Wire Line
	9103 5726 9103 5676
Wire Wire Line
	9103 5676 8877 5676
Connection ~ 8877 5676
Wire Wire Line
	7394 5476 7497 5476
$Comp
L Device:C C?
U 1 1
P 7208 5857
F 0 "C?" H 7323 5903 50  0001 L CNN
F 1 "10n" H 6969 5956 50  0000 L CNN
F 2 "" H 7246 5707 50  0001 C CNN
F 3 "~" H 7208 5857 50  0001 C CNN
	1    7208 5857
	1    0    0    -1  
$EndComp
Wire Wire Line
	7996 6076 7208 6076
Wire Wire Line
	7208 6076 7208 6007
Connection ~ 7996 6076
Wire Wire Line
	7496 5676 7208 5676
Wire Wire Line
	7208 5676 7208 5707
$Comp
L power:GND #PWR?
U 1 1
P 7996 6076
F 0 "#PWR?" H 7996 5826 50  0001 C CNN
F 1 "GND" H 8001 5903 50  0000 C CNN
F 2 "" H 7996 6076 50  0001 C CNN
F 3 "" H 7996 6076 50  0001 C CNN
	1    7996 6076
	1    0    0    -1  
$EndComp
Wire Wire Line
	9103 6076 9332 6076
Wire Wire Line
	9332 6076 9332 5676
Connection ~ 9103 6076
Wire Wire Line
	9332 4976 7996 4976
Wire Wire Line
	7996 4976 7996 5123
$Comp
L Device:pulse_xformer L1
U 1 1
P 9357 5151
F 0 "L1" H 9288 5260 50  0000 R CNN
F 1 "pulse_xformer" H 9288 5169 50  0000 R CNN
F 2 "" H 9332 5176 50  0001 C CNN
F 3 "~" H 9332 5176 50  0001 C CNN
	1    9357 5151
	1    0    0    -1  
$EndComp
Wire Wire Line
	9607 5101 9680 5101
Wire Wire Line
	9680 5101 9680 4251
Wire Wire Line
	9680 4251 8703 4251
Wire Wire Line
	6321 4251 6321 4044
Wire Wire Line
	6521 4044 6521 4176
Wire Wire Line
	6521 4176 7311 4176
Wire Wire Line
	9782 4176 9782 5301
Wire Wire Line
	9782 5301 9607 5301
$Comp
L power:+5V #PWR?
U 1 1
P 9607 5201
F 0 "#PWR?" H 9607 5051 50  0001 C CNN
F 1 "+5V" V 9603 5378 50  0000 L CNN
F 2 "" H 9607 5201 50  0001 C CNN
F 3 "" H 9607 5201 50  0001 C CNN
	1    9607 5201
	0    1    1    0   
$EndComp
$Comp
L Simulation_SPICE:DIODE D?
U 1 1
P 10106 4876
F 0 "D?" H 10106 4659 50  0001 C CNN
F 1 "fr610" H 10024 4764 50  0000 C CNN
F 2 "" H 10106 4876 50  0001 C CNN
F 3 "~" H 10106 4876 50  0001 C CNN
F 4 "Y" H 10106 4876 50  0001 L CNN "Spice_Netlist_Enabled"
F 5 "D" H 10106 4876 50  0001 L CNN "Spice_Primitive"
	1    10106 4876
	1    0    0    1   
$EndComp
Wire Wire Line
	9607 4876 9956 4876
Wire Wire Line
	9607 5076 9955 5076
$Comp
L Simulation_SPICE:DIODE D?
U 1 1
P 10105 5076
F 0 "D?" H 10105 4859 50  0001 C CNN
F 1 "fr610" H 10023 4964 50  0000 C CNN
F 2 "" H 10105 5076 50  0001 C CNN
F 3 "~" H 10105 5076 50  0001 C CNN
F 4 "Y" H 10105 5076 50  0001 L CNN "Spice_Netlist_Enabled"
F 5 "D" H 10105 5076 50  0001 L CNN "Spice_Primitive"
	1    10105 5076
	1    0    0    1   
$EndComp
$Comp
L power:GND #PWR?
U 1 1
P 9607 4976
F 0 "#PWR?" H 9607 4726 50  0001 C CNN
F 1 "GND" H 9566 5024 50  0000 C CNN
F 2 "" H 9607 4976 50  0001 C CNN
F 3 "" H 9607 4976 50  0001 C CNN
	1    9607 4976
	1    0    0    -1  
$EndComp
Wire Wire Line
	10391 900  10391 4543
Wire Wire Line
	10391 5076 10255 5076
Wire Wire Line
	10256 4876 10391 4876
Connection ~ 10391 4876
Wire Wire Line
	10391 4876 10391 5076
Wire Wire Line
	7111 4044 7111 4251
Connection ~ 7111 4251
Wire Wire Line
	7111 4251 6321 4251
Wire Wire Line
	7311 4044 7311 4176
Connection ~ 7311 4176
Wire Wire Line
	7311 4176 8089 4176
Wire Wire Line
	7889 4043 7889 4251
Connection ~ 7889 4251
Wire Wire Line
	7889 4251 7111 4251
Wire Wire Line
	8089 4043 8089 4176
Connection ~ 8089 4176
Wire Wire Line
	8089 4176 8903 4176
Connection ~ 8703 4251
Wire Wire Line
	8703 4251 7889 4251
Wire Wire Line
	8903 4041 8903 4176
Connection ~ 8903 4176
Wire Wire Line
	8903 4176 9782 4176
Wire Wire Line
	8703 4040 8703 4251
$Comp
L power:+5V #PWR?
U 1 1
P 7996 4976
F 0 "#PWR?" H 7996 4826 50  0001 C CNN
F 1 "+5V" H 8011 5149 50  0000 C CNN
F 2 "" H 7996 4976 50  0001 C CNN
F 3 "" H 7996 4976 50  0001 C CNN
	1    7996 4976
	1    0    0    -1  
$EndComp
Connection ~ 7996 4976
$Comp
L Device:CP C?
U 1 1
P 10391 5226
F 0 "C?" H 10509 5272 50  0001 L CNN
F 1 "47u/160v" H 10509 5226 50  0000 L CNN
F 2 "" H 10429 5076 50  0001 C CNN
F 3 "~" H 10391 5226 50  0001 C CNN
	1    10391 5226
	1    0    0    -1  
$EndComp
Connection ~ 10391 5076
$Comp
L power:GND #PWR?
U 1 1
P 10391 5376
F 0 "#PWR?" H 10391 5126 50  0001 C CNN
F 1 "GND" H 10568 5313 50  0000 C CNN
F 2 "" H 10391 5376 50  0001 C CNN
F 3 "" H 10391 5376 50  0001 C CNN
	1    10391 5376
	1    0    0    -1  
$EndComp
Text Label 9473 4858 0    50   ~ 0
L2
Text Label 9488 5287 0    50   ~ 0
L3
Text Notes 9544 5780 0    50   ~ 0
L1 - 40 turns 0.4\nL2 - 2x180 turns 0.1\nL3 - 2x3 turns 0.4
Text Notes 9544 5890 0    50   ~ 0
12 mm toroidal ferrite core
Wire Wire Line
	5515 5550 5715 5550
Wire Wire Line
	5715 4273 5715 4543
Wire Wire Line
	5205 4273 5715 4273
Connection ~ 10391 4543
Wire Wire Line
	10391 4543 10391 4876
Wire Wire Line
	5715 4543 10391 4543
Connection ~ 5715 4543
Wire Wire Line
	5715 4543 5715 5550
NoConn ~ 6095 4801
NoConn ~ 6103 4992
NoConn ~ 6111 5199
NoConn ~ 6111 5414
NoConn ~ 6103 5597
NoConn ~ 6111 5804
$Comp
L power:+5V #PWR?
U 1 1
P 2224 2485
F 0 "#PWR?" H 2224 2335 50  0001 C CNN
F 1 "+5V" H 2239 2658 50  0000 C CNN
F 2 "" H 2224 2485 50  0001 C CNN
F 3 "" H 2224 2485 50  0001 C CNN
	1    2224 2485
	1    0    0    -1  
$EndComp
Connection ~ 2224 2485
Wire Wire Line
	3457 5737 3457 5703
Wire Wire Line
	3457 5737 3457 5837
Wire Wire Line
	3457 5937 3503 5937
Connection ~ 3457 5737
Wire Wire Line
	3503 5837 3457 5837
Connection ~ 3457 5837
Wire Wire Line
	3457 5837 3457 5937
Wire Wire Line
	3457 5737 3504 5737
$Comp
L power:+5V #PWR?
U 1 1
P 3457 5703
F 0 "#PWR?" H 3457 5553 50  0001 C CNN
F 1 "+5V" H 3472 5876 50  0000 C CNN
F 2 "" H 3457 5703 50  0001 C CNN
F 3 "" H 3457 5703 50  0001 C CNN
	1    3457 5703
	1    0    0    -1  
$EndComp
$EndSCHEMATC
